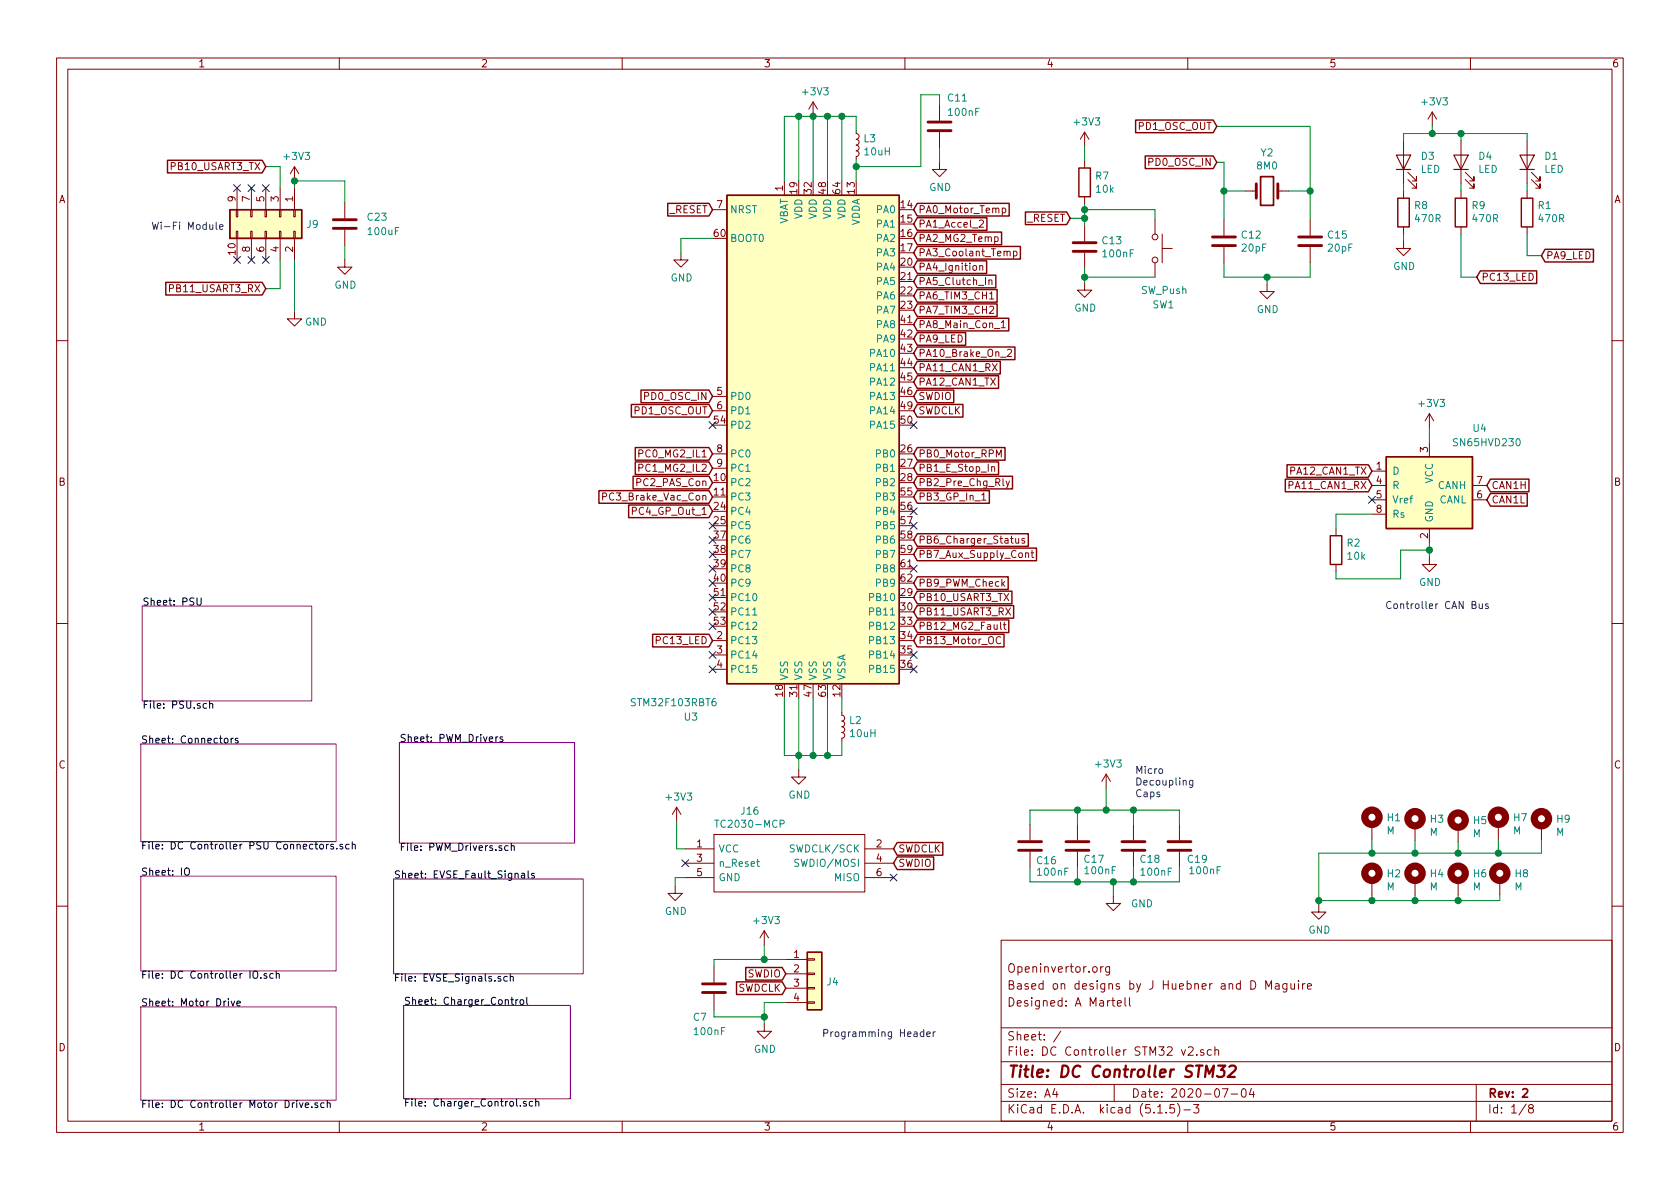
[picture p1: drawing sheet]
EESchema Schematic File Version 4
EELAYER 30 0
EELAYER END
$Descr A4 11693 8268
encoding utf-8
Sheet 1 8
Title "DC Controller STM32"
Date "2020-07-04"
Rev "2"
Comp ""
Comment1 "Designed: A Martell"
Comment2 "Based on designs by J Huebner and D Maguire"
Comment3 "Openinvertor.org"
Comment4 ""
$EndDescr
$Comp
L Device:C C16
U 1 1
P 7170 5880
F 0 "C16" H 7210 5780 50  0000 L CNN
F 1 "100nF" H 7210 5700 50  0000 L CNN
F 2 "Capacitor_SMD:C_0603_1608Metric" H 7208 5730 50  0001 C CNN
F 3 "~" H 7170 5880 50  0001 C CNN
F 4 "C14663" H 7170 5880 50  0001 C CNN "JLPCB Component"
	1    7170 5880
	1    0    0    -1  
$EndComp
$Comp
L Device:C C17
U 1 1
P 7500 5880
F 0 "C17" H 7540 5790 50  0000 L CNN
F 1 "100nF" H 7540 5710 50  0000 L CNN
F 2 "Capacitor_SMD:C_0603_1608Metric" H 7538 5730 50  0001 C CNN
F 3 "~" H 7500 5880 50  0001 C CNN
F 4 "C14663" H 7500 5880 50  0001 C CNN "JLPCB Component"
	1    7500 5880
	1    0    0    -1  
$EndComp
$Comp
L Device:C C18
U 1 1
P 7890 5880
F 0 "C18" H 7930 5790 50  0000 L CNN
F 1 "100nF" H 7930 5700 50  0000 L CNN
F 2 "Capacitor_SMD:C_0603_1608Metric" H 7928 5730 50  0001 C CNN
F 3 "~" H 7890 5880 50  0001 C CNN
F 4 "C14663" H 7890 5880 50  0001 C CNN "JLPCB Component"
	1    7890 5880
	1    0    0    -1  
$EndComp
$Comp
L Device:C C19
U 1 1
P 8210 5880
F 0 "C19" H 8260 5790 50  0000 L CNN
F 1 "100nF" H 8270 5710 50  0000 L CNN
F 2 "Capacitor_SMD:C_0603_1608Metric" H 8248 5730 50  0001 C CNN
F 3 "~" H 8210 5880 50  0001 C CNN
F 4 "C14663" H 8210 5880 50  0001 C CNN "JLPCB Component"
	1    8210 5880
	1    0    0    -1  
$EndComp
$Comp
L Device:C C12
U 1 1
P 8520 1670
F 0 "C12" H 8635 1716 50  0000 L CNN
F 1 "20pF" H 8635 1625 50  0000 L CNN
F 2 "Capacitor_SMD:C_0603_1608Metric" H 8558 1520 50  0001 C CNN
F 3 "~" H 8520 1670 50  0001 C CNN
F 4 "C1648" H 8520 1670 50  0001 C CNN "JLPCB Component"
	1    8520 1670
	1    0    0    -1  
$EndComp
$Comp
L Device:C C15
U 1 1
P 9120 1670
F 0 "C15" H 9235 1716 50  0000 L CNN
F 1 "20pF" H 9235 1625 50  0000 L CNN
F 2 "Capacitor_SMD:C_0603_1608Metric" H 9158 1520 50  0001 C CNN
F 3 "~" H 9120 1670 50  0001 C CNN
F 4 "C1648" H 9120 1670 50  0001 C CNN "JLPCB Component"
	1    9120 1670
	1    0    0    -1  
$EndComp
$Comp
L Device:Crystal Y2
U 1 1
P 8820 1320
F 0 "Y2" H 8820 1588 50  0000 C CNN
F 1 "8M0" H 8820 1497 50  0000 C CNN
F 2 "Crystal:Crystal_SMD_5032-2Pin_5.0x3.2mm" H 8820 1320 50  0001 C CNN
F 3 "~" H 8820 1320 50  0001 C CNN
F 4 "C115962" H 8820 1320 50  0001 C CNN "JLPCB Component"
	1    8820 1320
	1    0    0    -1  
$EndComp
$Comp
L power:+3V3 #PWR0101
U 1 1
P 5660 800
F 0 "#PWR0101" H 5660 650 50  0001 C CNN
F 1 "+3V3" H 5675 973 50  0000 C CNN
F 2 "" H 5660 800 50  0001 C CNN
F 3 "" H 5660 800 50  0001 C CNN
	1    5660 800 
	1    0    0    -1  
$EndComp
$Comp
L power:GND #PWR0102
U 1 1
P 5560 5350
F 0 "#PWR0102" H 5560 5100 50  0001 C CNN
F 1 "GND" H 5565 5177 50  0000 C CNN
F 2 "" H 5560 5350 50  0001 C CNN
F 3 "" H 5560 5350 50  0001 C CNN
	1    5560 5350
	1    0    0    -1  
$EndComp
Wire Wire Line
	5560 4850 5560 5250
Wire Wire Line
	5660 4850 5660 5250
Wire Wire Line
	5760 4850 5760 5250
Wire Wire Line
	7170 6030 7170 6130
Wire Wire Line
	7170 6130 7500 6130
Wire Wire Line
	8210 6130 8210 6030
Wire Wire Line
	7890 6030 7890 6130
Connection ~ 7890 6130
Wire Wire Line
	7890 6130 8210 6130
Wire Wire Line
	7500 6030 7500 6130
Connection ~ 7500 6130
Wire Wire Line
	7500 6130 7750 6130
$Comp
L power:GND #PWR0103
U 1 1
P 7750 6230
F 0 "#PWR0103" H 7750 5980 50  0001 C CNN
F 1 "GND" H 7950 6180 50  0000 C CNN
F 2 "" H 7750 6230 50  0001 C CNN
F 3 "" H 7750 6230 50  0001 C CNN
	1    7750 6230
	1    0    0    -1  
$EndComp
Wire Wire Line
	7750 6230 7750 6130
Connection ~ 7750 6130
Wire Wire Line
	7750 6130 7890 6130
Wire Wire Line
	5860 1250 5860 800 
Wire Wire Line
	5760 1250 5760 800 
Wire Wire Line
	5760 800  5860 800 
Wire Wire Line
	5660 1250 5660 800 
Wire Wire Line
	5660 800  5760 800 
Connection ~ 5760 800 
Text GLabel 4960 2850 0    50   Input ~ 0
PD1_OSC_OUT
Text GLabel 4960 2750 0    50   Input ~ 0
PD0_OSC_IN
$Comp
L power:GND #PWR0106
U 1 1
P 8820 1970
F 0 "#PWR0106" H 8820 1720 50  0001 C CNN
F 1 "GND" H 8825 1797 50  0000 C CNN
F 2 "" H 8820 1970 50  0001 C CNN
F 3 "" H 8820 1970 50  0001 C CNN
	1    8820 1970
	1    0    0    -1  
$EndComp
Text GLabel 8470 1120 0    50   Input ~ 0
PD0_OSC_IN
Text GLabel 8470 870  0    50   Input ~ 0
PD1_OSC_OUT
Wire Wire Line
	8520 1520 8520 1320
Wire Wire Line
	8520 1120 8470 1120
Wire Wire Line
	8670 1320 8520 1320
Connection ~ 8520 1320
Wire Wire Line
	8520 1320 8520 1120
Wire Wire Line
	8470 870  9120 870 
Wire Wire Line
	9120 870  9120 1320
Wire Wire Line
	9120 1320 8970 1320
Connection ~ 9120 1320
Wire Wire Line
	9120 1320 9120 1520
Wire Wire Line
	8520 1820 8520 1920
Wire Wire Line
	8520 1920 8820 1920
Wire Wire Line
	9120 1920 9120 1820
Wire Wire Line
	8820 1970 8820 1920
Connection ~ 8820 1920
Wire Wire Line
	8820 1920 9120 1920
$Comp
L Device:C C13
U 1 1
P 7550 1710
F 0 "C13" H 7665 1756 50  0000 L CNN
F 1 "100nF" H 7665 1665 50  0000 L CNN
F 2 "Capacitor_SMD:C_0603_1608Metric" H 7588 1560 50  0001 C CNN
F 3 "~" H 7550 1710 50  0001 C CNN
F 4 "C14663" H 7550 1710 50  0001 C CNN "JLPCB Component"
	1    7550 1710
	1    0    0    -1  
$EndComp
Text GLabel 4960 1450 0    50   Input ~ 0
_RESET
$Comp
L Device:R R7
U 1 1
P 7550 1260
F 0 "R7" H 7620 1306 50  0000 L CNN
F 1 "10k" H 7620 1215 50  0000 L CNN
F 2 "Resistor_SMD:R_0603_1608Metric" V 7480 1260 50  0001 C CNN
F 3 "~" H 7550 1260 50  0001 C CNN
F 4 "C25804" H 7550 1260 50  0001 C CNN "JLPCB Component"
	1    7550 1260
	1    0    0    -1  
$EndComp
$Comp
L power:+3V3 #PWR0107
U 1 1
P 7550 1010
F 0 "#PWR0107" H 7550 860 50  0001 C CNN
F 1 "+3V3" H 7565 1183 50  0000 C CNN
F 2 "" H 7550 1010 50  0001 C CNN
F 3 "" H 7550 1010 50  0001 C CNN
	1    7550 1010
	1    0    0    -1  
$EndComp
$Comp
L power:GND #PWR0108
U 1 1
P 7550 1960
F 0 "#PWR0108" H 7550 1710 50  0001 C CNN
F 1 "GND" H 7555 1787 50  0000 C CNN
F 2 "" H 7550 1960 50  0001 C CNN
F 3 "" H 7550 1960 50  0001 C CNN
	1    7550 1960
	1    0    0    -1  
$EndComp
Wire Wire Line
	7550 1010 7550 1110
Wire Wire Line
	7550 1410 7550 1450
Wire Wire Line
	7550 1860 7550 1920
Text GLabel 7450 1510 0    50   Input ~ 0
_RESET
Wire Wire Line
	7450 1510 7550 1510
Connection ~ 7550 1510
Wire Wire Line
	7550 1510 7550 1560
$Comp
L Connector_Generic:Conn_01x04 J4
U 1 1
P 5670 6770
F 0 "J4" H 5750 6716 50  0000 L CNN
F 1 "Conn_01x04" H 5750 6671 50  0001 L CNN
F 2 "Connector_PinHeader_2.54mm:PinHeader_1x04_P2.54mm_Vertical" H 5670 6770 50  0001 C CNN
F 3 "~" H 5670 6770 50  0001 C CNN
	1    5670 6770
	1    0    0    -1  
$EndComp
$Comp
L power:+3V3 #PWR0111
U 1 1
P 5320 6570
F 0 "#PWR0111" H 5320 6420 50  0001 C CNN
F 1 "+3V3" H 5335 6743 50  0000 C CNN
F 2 "" H 5320 6570 50  0001 C CNN
F 3 "" H 5320 6570 50  0001 C CNN
	1    5320 6570
	1    0    0    -1  
$EndComp
$Comp
L power:GND #PWR0112
U 1 1
P 5320 7120
F 0 "#PWR0112" H 5320 6870 50  0001 C CNN
F 1 "GND" H 5325 6947 50  0000 C CNN
F 2 "" H 5320 7120 50  0001 C CNN
F 3 "" H 5320 7120 50  0001 C CNN
	1    5320 7120
	1    0    0    -1  
$EndComp
Wire Wire Line
	5470 6670 5320 6670
Wire Wire Line
	5320 6670 5320 6570
Wire Wire Line
	5470 6970 5320 6970
Wire Wire Line
	5320 6970 5320 7070
Text GLabel 5470 6770 0    50   Input ~ 0
SWDIO
Text GLabel 6360 2850 2    50   Input ~ 0
SWDCLK
Text GLabel 6360 2750 2    50   Input ~ 0
SWDIO
Text GLabel 5470 6870 0    50   Input ~ 0
SWDCLK
$Comp
L Device:LED D3
U 1 1
P 9770 1120
F 0 "D3" V 9809 1003 50  0000 R CNN
F 1 "LED" V 9718 1003 50  0000 R CNN
F 2 "LED_SMD:LED_0805_2012Metric" H 9770 1120 50  0001 C CNN
F 3 "~" H 9770 1120 50  0001 C CNN
F 4 "C84256" H 9770 1120 50  0001 C CNN "JLPCB Component"
	1    9770 1120
	0    -1   -1   0   
$EndComp
$Comp
L Device:LED D4
U 1 1
P 10170 1120
F 0 "D4" V 10209 1003 50  0000 R CNN
F 1 "LED" V 10118 1003 50  0000 R CNN
F 2 "LED_SMD:LED_0805_2012Metric" H 10170 1120 50  0001 C CNN
F 3 "~" H 10170 1120 50  0001 C CNN
F 4 "C84256" H 10170 1120 50  0001 C CNN "JLPCB Component"
	1    10170 1120
	0    -1   -1   0   
$EndComp
$Comp
L power:GND #PWR0113
U 1 1
P 9770 1670
F 0 "#PWR0113" H 9770 1420 50  0001 C CNN
F 1 "GND" H 9775 1497 50  0000 C CNN
F 2 "" H 9770 1670 50  0001 C CNN
F 3 "" H 9770 1670 50  0001 C CNN
	1    9770 1670
	1    0    0    -1  
$EndComp
$Comp
L power:+3V3 #PWR0114
U 1 1
P 9970 870
F 0 "#PWR0114" H 9970 720 50  0001 C CNN
F 1 "+3V3" H 9985 1043 50  0000 C CNN
F 2 "" H 9970 870 50  0001 C CNN
F 3 "" H 9970 870 50  0001 C CNN
	1    9970 870 
	1    0    0    -1  
$EndComp
Wire Wire Line
	9770 970  9770 920 
Wire Wire Line
	9770 920  9970 920 
Wire Wire Line
	9970 920  9970 870 
Wire Wire Line
	10170 970  10170 920 
Wire Wire Line
	10170 920  9970 920 
Connection ~ 9970 920 
Text GLabel 4960 4450 0    50   Input ~ 0
PC13_LED
Text GLabel 10280 1920 2    50   Input ~ 0
PC13_LED
$Comp
L Device:R R8
U 1 1
P 9770 1470
F 0 "R8" H 9700 1424 50  0000 R CNN
F 1 "470R" H 9700 1515 50  0000 R CNN
F 2 "Resistor_SMD:R_0603_1608Metric" V 9700 1470 50  0001 C CNN
F 3 "~" H 9770 1470 50  0001 C CNN
F 4 "C23179" H 9770 1470 50  0001 C CNN "JLPCB Component"
	1    9770 1470
	-1   0    0    1   
$EndComp
Wire Wire Line
	9770 1270 9770 1320
Wire Wire Line
	9770 1620 9770 1670
$Comp
L Device:R R9
U 1 1
P 10170 1470
F 0 "R9" H 10100 1424 50  0000 R CNN
F 1 "470R" H 10100 1515 50  0000 R CNN
F 2 "Resistor_SMD:R_0603_1608Metric" V 10100 1470 50  0001 C CNN
F 3 "~" H 10170 1470 50  0001 C CNN
F 4 "C23179" H 10170 1470 50  0001 C CNN "JLPCB Component"
	1    10170 1470
	-1   0    0    1   
$EndComp
Wire Wire Line
	10170 1620 10170 1920
Wire Wire Line
	10170 1920 10280 1920
Wire Wire Line
	10170 1320 10170 1270
Text GLabel 6360 1850 2    50   Input ~ 0
PA4_Ignition
Text GLabel 6360 1450 2    50   Input ~ 0
PA0_Motor_Temp
Text GLabel 6360 1550 2    50   Input ~ 0
PA1_Accel_2
Text GLabel 6360 3350 2    50   Input ~ 0
PB2_Pre_Chg_Rly
Text GLabel 6360 1750 2    50   Input ~ 0
PA3_Coolant_Temp
Text GLabel 6360 4150 2    50   Input ~ 0
PB10_USART3_TX
Text GLabel 6360 4250 2    50   Input ~ 0
PB11_USART3_RX
Text GLabel 6360 3850 2    50   Input ~ 0
PB7_Aux_Supply_Cont
Text GLabel 6360 2350 2    50   Input ~ 0
PA9_LED
Text GLabel 6360 3750 2    50   Input ~ 0
PB6_Charger_Status
Text GLabel 6360 2450 2    50   Input ~ 0
PA10_Brake_On_2
Text GLabel 6360 2550 2    50   Input ~ 0
PA11_CAN1_RX
Text GLabel 6360 2650 2    50   Input ~ 0
PA12_CAN1_TX
Text GLabel 6360 2250 2    50   Input ~ 0
PA8_Main_Con_1
Wire Wire Line
	5560 5250 5660 5250
Connection ~ 5660 5250
Wire Wire Line
	5660 5250 5760 5250
$Comp
L Device:C C7
U 1 1
P 4970 6870
F 0 "C7" H 4820 6670 50  0000 L CNN
F 1 "100nF" H 4820 6570 50  0000 L CNN
F 2 "Capacitor_SMD:C_0603_1608Metric" H 5008 6720 50  0001 C CNN
F 3 "~" H 4970 6870 50  0001 C CNN
F 4 "C14663" H 4970 6870 50  0001 C CNN "JLPCB Component"
	1    4970 6870
	1    0    0    -1  
$EndComp
Wire Wire Line
	4970 6720 4970 6670
Wire Wire Line
	4970 6670 5320 6670
Connection ~ 5320 6670
Wire Wire Line
	4970 7020 4970 7070
Wire Wire Line
	4970 7070 5320 7070
Connection ~ 5320 7070
Wire Wire Line
	5320 7070 5320 7120
Text Notes 5720 7220 0    50   ~ 0
Programming Header
$Comp
L Connector_Generic:Conn_02x05_Odd_Even J9
U 1 1
P 1850 1500
F 0 "J9" V 1900 1780 50  0000 L CNN
F 1 "Conn_02x05_Odd_Even" V 1945 1780 50  0001 L CNN
F 2 "Connector_PinHeader_2.54mm:PinHeader_2x05_P2.54mm_Horizontal" H 1850 1500 50  0001 C CNN
F 3 "~" H 1850 1500 50  0001 C CNN
	1    1850 1500
	0    1    1    0   
$EndComp
$Comp
L power:+3V3 #PWR07
U 1 1
P 2050 1250
F 0 "#PWR07" H 2050 1100 50  0001 C CNN
F 1 "+3V3" H 2065 1423 50  0000 C CNN
F 2 "" H 2050 1250 50  0001 C CNN
F 3 "" H 2050 1250 50  0001 C CNN
	1    2050 1250
	1    0    0    -1  
$EndComp
$Comp
L power:GND #PWR08
U 1 1
P 2050 2160
F 0 "#PWR08" H 2050 1910 50  0001 C CNN
F 1 "GND" H 2200 2090 50  0000 C CNN
F 2 "" H 2050 2160 50  0001 C CNN
F 3 "" H 2050 2160 50  0001 C CNN
	1    2050 2160
	1    0    0    -1  
$EndComp
Wire Wire Line
	2050 1300 2050 1250
Text GLabel 1850 1150 0    50   Input ~ 0
PB10_USART3_TX
Text GLabel 1850 2000 0    50   Input ~ 0
PB11_USART3_RX
Wire Wire Line
	1850 1150 1950 1150
Wire Wire Line
	1950 1150 1950 1300
Wire Wire Line
	1950 1800 1950 2000
Wire Wire Line
	1950 2000 1850 2000
$Comp
L Device:C C23
U 1 1
P 2400 1550
F 0 "C23" H 2550 1600 50  0000 L CNN
F 1 "100uF" H 2550 1500 50  0000 L CNN
F 2 "Capacitor_Tantalum_SMD:CP_EIA-3528-21_Kemet-B" H 2438 1400 50  0001 C CNN
F 3 "~" H 2400 1550 50  0001 C CNN
F 4 "C16133" H 2400 1550 50  0001 C CNN "JLPCB Component"
F 5 "" H 2400 1550 50  0001 C CNN "JLPCB Extended"
F 6 "" H 2400 1550 50  0001 C CNN "LCSC"
	1    2400 1550
	1    0    0    -1  
$EndComp
Wire Wire Line
	2050 1250 2400 1250
Wire Wire Line
	2400 1250 2400 1400
NoConn ~ 1850 1300
NoConn ~ 1750 1300
NoConn ~ 1650 1300
NoConn ~ 1650 1800
NoConn ~ 1750 1800
NoConn ~ 1850 1800
Connection ~ 5660 800 
$Comp
L Device:L_Small L3
U 1 1
P 5960 1000
F 0 "L3" H 6008 1046 50  0000 L CNN
F 1 "10uH" H 6008 955 50  0000 L CNN
F 2 "Inductor_SMD:L_0805_2012Metric" H 5960 1000 50  0001 C CNN
F 3 "~" H 5960 1000 50  0001 C CNN
F 4 "C1046" H 5960 1000 50  0001 C CNN "JLPCB Component"
F 5 "e" H 5960 1000 50  0001 C CNN "JLPCB Extended"
	1    5960 1000
	1    0    0    -1  
$EndComp
Wire Wire Line
	5960 1100 5960 1150
Wire Wire Line
	5960 900  5960 800 
Wire Wire Line
	5960 800  5860 800 
Connection ~ 5860 800 
$Comp
L power:GND #PWR012
U 1 1
P 6540 1120
F 0 "#PWR012" H 6540 870 50  0001 C CNN
F 1 "GND" H 6545 947 50  0000 C CNN
F 2 "" H 6540 1120 50  0001 C CNN
F 3 "" H 6540 1120 50  0001 C CNN
	1    6540 1120
	1    0    0    -1  
$EndComp
Wire Wire Line
	6540 1020 6540 1120
Wire Wire Line
	6410 1150 5960 1150
Connection ~ 5960 1150
Wire Wire Line
	5960 1150 5960 1250
$Comp
L Device:L_Small L2
U 1 1
P 5860 5050
F 0 "L2" H 5908 5096 50  0000 L CNN
F 1 "10uH" H 5908 5005 50  0000 L CNN
F 2 "Inductor_SMD:L_0805_2012Metric" H 5860 5050 50  0001 C CNN
F 3 "~" H 5860 5050 50  0001 C CNN
F 4 "C1046" H 5860 5050 50  0001 C CNN "JLPCB Component"
F 5 "e" H 5860 5050 50  0001 C CNN "JLPCB Extended"
	1    5860 5050
	1    0    0    -1  
$EndComp
Wire Wire Line
	5860 5150 5860 5250
Wire Wire Line
	5860 5250 5760 5250
Connection ~ 5760 5250
Wire Wire Line
	5560 5350 5560 5250
Connection ~ 5560 5250
Text Notes 1050 1600 0    50   ~ 0
Wi-Fi Module
Text GLabel 6360 3150 2    50   Input ~ 0
PB0_Motor_RPM
Connection ~ 2050 1250
Wire Wire Line
	2400 1700 2400 1800
$Comp
L power:GND #PWR0109
U 1 1
P 2400 1800
F 0 "#PWR0109" H 2400 1550 50  0001 C CNN
F 1 "GND" H 2405 1627 50  0000 C CNN
F 2 "" H 2400 1800 50  0001 C CNN
F 3 "" H 2400 1800 50  0001 C CNN
	1    2400 1800
	1    0    0    -1  
$EndComp
$Comp
L MCU_ST_STM32F1:STM32F105RBTx U3
U 1 1
P 5660 3050
F 0 "U3" H 4810 1120 50  0000 C CNN
F 1 "STM32F103RBT6" H 4690 1220 50  0000 C CNN
F 2 "Package_QFP:LQFP-64_10x10mm_P0.5mm" H 5060 1350 50  0001 R CNN
F 3 "http://www.st.com/st-web-ui/static/active/en/resource/technical/document/datasheet/CD00220364.pdf" H 5660 3050 50  0001 C CNN
F 4 "C8735" H 5660 3050 50  0001 C CNN "JLPCB Component"
F 5 "" H 5660 3050 50  0001 C CNN "JLPCB Extended"
	1    5660 3050
	1    0    0    -1  
$EndComp
$Comp
L Device:C C11
U 1 1
P 6540 870
F 0 "C11" H 6590 1070 50  0000 L CNN
F 1 "100nF" H 6590 970 50  0000 L CNN
F 2 "Capacitor_SMD:C_0603_1608Metric" H 6578 720 50  0001 C CNN
F 3 "~" H 6540 870 50  0001 C CNN
F 4 "C14663" H 6540 870 50  0001 C CNN "JLPCB Component"
	1    6540 870 
	1    0    0    -1  
$EndComp
Wire Wire Line
	6410 1150 6410 650 
Wire Wire Line
	6410 650  6540 650 
Wire Wire Line
	6540 650  6540 720 
Wire Wire Line
	5560 1250 5560 800 
Wire Wire Line
	5560 800  5660 800 
Text GLabel 6360 4350 2    50   Input ~ 0
PB12_MG2_Fault
Text GLabel 6360 4450 2    50   Input ~ 0
PB13_Motor_OC
Text Notes 7900 5550 0    50   ~ 0
Micro\nDecoupling\nCaps
Connection ~ 7700 5630
Wire Wire Line
	7700 5480 7700 5630
$Comp
L power:+3V3 #PWR0104
U 1 1
P 7700 5480
F 0 "#PWR0104" H 7700 5330 50  0001 C CNN
F 1 "+3V3" H 7715 5653 50  0000 C CNN
F 2 "" H 7700 5480 50  0001 C CNN
F 3 "" H 7700 5480 50  0001 C CNN
	1    7700 5480
	1    0    0    -1  
$EndComp
Wire Wire Line
	7700 5630 7890 5630
Wire Wire Line
	7170 5630 7500 5630
Wire Wire Line
	7170 5630 7170 5730
Wire Wire Line
	7500 5730 7500 5630
Connection ~ 7500 5630
Wire Wire Line
	7500 5630 7700 5630
Wire Wire Line
	7890 5730 7890 5630
Connection ~ 7890 5630
Wire Wire Line
	7890 5630 8210 5630
Wire Wire Line
	8210 5730 8210 5630
NoConn ~ 4960 2950
NoConn ~ 4960 3650
NoConn ~ 4960 3750
NoConn ~ 4960 3850
NoConn ~ 4960 3950
NoConn ~ 4960 4050
NoConn ~ 4960 4150
NoConn ~ 4960 4250
NoConn ~ 4960 4350
NoConn ~ 4960 4550
NoConn ~ 4960 4650
NoConn ~ 6360 4650
NoConn ~ 6360 4550
NoConn ~ 6360 3650
NoConn ~ 6360 2950
Wire Wire Line
	5460 4850 5460 5250
Wire Wire Line
	5460 5250 5560 5250
$Comp
L power:GND #PWR0110
U 1 1
P 4740 1750
F 0 "#PWR0110" H 4740 1500 50  0001 C CNN
F 1 "GND" H 4745 1577 50  0000 C CNN
F 2 "" H 4740 1750 50  0001 C CNN
F 3 "" H 4740 1750 50  0001 C CNN
	1    4740 1750
	1    0    0    -1  
$EndComp
Wire Wire Line
	4960 1650 4740 1650
Wire Wire Line
	4740 1650 4740 1750
Wire Wire Line
	5460 1250 5460 800 
Wire Wire Line
	5460 800  5560 800 
Connection ~ 5560 800 
$Sheet
S 980  5170 1360 680 
U 5EDFAF50
F0 "Connectors" 50
F1 "DC Controller PSU Connectors.sch" 50
$EndSheet
$Sheet
S 980  6090 1360 660 
U 5EFC5179
F0 "IO" 50
F1 "DC Controller IO.sch" 50
$EndSheet
$Sheet
S 980  7000 1360 650 
U 5EFC5780
F0 "Motor Drive" 50
F1 "DC Controller Motor Drive.sch" 50
$EndSheet
Text GLabel 10350 3370 2    50   Input ~ 0
CAN1H
Text GLabel 10350 3470 2    50   Input ~ 0
CAN1L
$Comp
L power:+3V3 #PWR0105
U 1 1
P 9950 2970
AR Path="/5EFF1A3A" Ref="#PWR0105"  Part="1" 
AR Path="/5EDFAF50/5EFF1A3A" Ref="#PWR?"  Part="1" 
F 0 "#PWR0105" H 9950 2820 50  0001 C CNN
F 1 "+3V3" H 9965 3143 50  0000 C CNN
F 2 "" H 9950 2970 50  0001 C CNN
F 3 "" H 9950 2970 50  0001 C CNN
	1    9950 2970
	1    0    0    -1  
$EndComp
$Comp
L power:GND #PWR0115
U 1 1
P 9950 3870
AR Path="/5EFF1A40" Ref="#PWR0115"  Part="1" 
AR Path="/5EDFAF50/5EFF1A40" Ref="#PWR?"  Part="1" 
F 0 "#PWR0115" H 9950 3620 50  0001 C CNN
F 1 "GND" H 9955 3697 50  0000 C CNN
F 2 "" H 9950 3870 50  0001 C CNN
F 3 "" H 9950 3870 50  0001 C CNN
	1    9950 3870
	1    0    0    -1  
$EndComp
Text GLabel 9550 3270 0    50   Input ~ 0
PA12_CAN1_TX
Text GLabel 9550 3370 0    50   Input ~ 0
PA11_CAN1_RX
$Comp
L Interface_CAN_LIN:SN65HVD230 U4
U 1 1
P 9950 3370
AR Path="/5EFF1A49" Ref="U4"  Part="1" 
AR Path="/5EDFAF50/5EFF1A49" Ref="U?"  Part="1" 
F 0 "U4" H 10300 3770 50  0000 C CNN
F 1 "SN65HVD230" H 10350 3670 50  0000 C CNN
F 2 "Package_SO:SOIC-8_3.9x4.9mm_P1.27mm" H 9950 2870 50  0001 C CNN
F 3 "http://www.ti.com/lit/ds/symlink/sn65hvd230.pdf" H 9850 3770 50  0001 C CNN
F 4 "C12084" H 9950 3370 50  0001 C CNN "JLPCB Component"
	1    9950 3370
	1    0    0    -1  
$EndComp
Wire Wire Line
	9950 2970 9950 3070
NoConn ~ 9550 3470
Wire Wire Line
	9950 3770 9950 3820
$Comp
L Device:R R2
U 1 1
P 9300 3820
AR Path="/5EFF1A53" Ref="R2"  Part="1" 
AR Path="/5EDFAF50/5EFF1A53" Ref="R?"  Part="1" 
F 0 "R2" H 9230 3774 50  0000 R CNN
F 1 "10k" H 9230 3865 50  0000 R CNN
F 2 "Resistor_SMD:R_0603_1608Metric" V 9230 3820 50  0001 C CNN
F 3 "~" H 9300 3820 50  0001 C CNN
F 4 "C25804" H 9300 3820 50  0001 C CNN "JLPCB Component"
	1    9300 3820
	-1   0    0    1   
$EndComp
Wire Wire Line
	9300 3670 9300 3570
Wire Wire Line
	9300 3570 9550 3570
Wire Wire Line
	9300 3970 9300 4020
Wire Wire Line
	9300 4020 9750 4020
Wire Wire Line
	9750 4020 9750 3820
Wire Wire Line
	9750 3820 9950 3820
Connection ~ 9950 3820
Wire Wire Line
	9950 3820 9950 3870
Text Notes 9640 4240 0    50   ~ 0
Controller CAN Bus
$Comp
L Mechanical:MountingHole_Pad H1
U 1 1
P 9550 5730
F 0 "H1" H 9650 5779 50  0000 L CNN
F 1 "M" H 9650 5688 50  0000 L CNN
F 2 "MountingHole:MountingHole_3.2mm_M3_Pad" H 9550 5730 50  0001 C CNN
F 3 "~" H 9550 5730 50  0001 C CNN
	1    9550 5730
	1    0    0    -1  
$EndComp
$Comp
L Mechanical:MountingHole_Pad H3
U 1 1
P 9850 5740
F 0 "H3" H 9950 5789 50  0000 L CNN
F 1 "M" H 9950 5698 50  0000 L CNN
F 2 "MountingHole:MountingHole_3.2mm_M3_Pad" H 9850 5740 50  0001 C CNN
F 3 "~" H 9850 5740 50  0001 C CNN
	1    9850 5740
	1    0    0    -1  
$EndComp
$Comp
L Mechanical:MountingHole_Pad H5
U 1 1
P 10150 5750
F 0 "H5" H 10250 5799 50  0000 L CNN
F 1 "M" H 10250 5708 50  0000 L CNN
F 2 "MountingHole:MountingHole_3.2mm_M3_Pad" H 10150 5750 50  0001 C CNN
F 3 "~" H 10150 5750 50  0001 C CNN
	1    10150 5750
	1    0    0    -1  
$EndComp
$Comp
L Mechanical:MountingHole_Pad H7
U 1 1
P 10430 5730
F 0 "H7" H 10530 5779 50  0000 L CNN
F 1 "M" H 10530 5688 50  0000 L CNN
F 2 "MountingHole:MountingHole_3.2mm_M3_Pad" H 10430 5730 50  0001 C CNN
F 3 "~" H 10430 5730 50  0001 C CNN
	1    10430 5730
	1    0    0    -1  
$EndComp
$Comp
L Mechanical:MountingHole_Pad H9
U 1 1
P 10730 5740
F 0 "H9" H 10830 5789 50  0000 L CNN
F 1 "M" H 10830 5698 50  0000 L CNN
F 2 "MountingHole:MountingHole_3.2mm_M3_Pad" H 10730 5740 50  0001 C CNN
F 3 "~" H 10730 5740 50  0001 C CNN
	1    10730 5740
	1    0    0    -1  
$EndComp
$Comp
L Mechanical:MountingHole_Pad H2
U 1 1
P 9550 6120
F 0 "H2" H 9650 6169 50  0000 L CNN
F 1 "M" H 9650 6078 50  0000 L CNN
F 2 "MountingHole:MountingHole_3.2mm_M3_Pad" H 9550 6120 50  0001 C CNN
F 3 "~" H 9550 6120 50  0001 C CNN
	1    9550 6120
	1    0    0    -1  
$EndComp
$Comp
L Mechanical:MountingHole_Pad H4
U 1 1
P 9850 6120
F 0 "H4" H 9950 6169 50  0000 L CNN
F 1 "M" H 9950 6078 50  0000 L CNN
F 2 "MountingHole:MountingHole_3.2mm_M3_Pad" H 9850 6120 50  0001 C CNN
F 3 "~" H 9850 6120 50  0001 C CNN
	1    9850 6120
	1    0    0    -1  
$EndComp
$Comp
L Mechanical:MountingHole_Pad H6
U 1 1
P 10150 6120
F 0 "H6" H 10250 6169 50  0000 L CNN
F 1 "M" H 10250 6078 50  0000 L CNN
F 2 "MountingHole:MountingHole_3.2mm_M3_Pad" H 10150 6120 50  0001 C CNN
F 3 "~" H 10150 6120 50  0001 C CNN
	1    10150 6120
	1    0    0    -1  
$EndComp
$Comp
L Mechanical:MountingHole_Pad H8
U 1 1
P 10440 6120
F 0 "H8" H 10540 6169 50  0000 L CNN
F 1 "M" H 10540 6078 50  0000 L CNN
F 2 "MountingHole:MountingHole_3.2mm_M3_Pad" H 10440 6120 50  0001 C CNN
F 3 "~" H 10440 6120 50  0001 C CNN
	1    10440 6120
	1    0    0    -1  
$EndComp
Wire Wire Line
	10730 5840 10730 5930
$Comp
L power:GND #PWR01
U 1 1
P 9180 6290
AR Path="/5F557D4A" Ref="#PWR01"  Part="1" 
AR Path="/5EDFAF50/5F557D4A" Ref="#PWR?"  Part="1" 
F 0 "#PWR01" H 9180 6040 50  0001 C CNN
F 1 "GND" H 9185 6117 50  0000 C CNN
F 2 "" H 9180 6290 50  0001 C CNN
F 3 "" H 9180 6290 50  0001 C CNN
	1    9180 6290
	1    0    0    -1  
$EndComp
Wire Wire Line
	9180 5930 9180 6260
Wire Wire Line
	9550 5830 9550 5930
Wire Wire Line
	9180 5930 9550 5930
Connection ~ 9550 5930
Wire Wire Line
	9550 5930 9850 5930
Wire Wire Line
	9850 5840 9850 5930
Connection ~ 9850 5930
Wire Wire Line
	10150 5850 10150 5930
Wire Wire Line
	9850 5930 10150 5930
Connection ~ 10150 5930
Wire Wire Line
	10150 5930 10430 5930
Wire Wire Line
	10430 5830 10430 5930
Connection ~ 10430 5930
Wire Wire Line
	10430 5930 10730 5930
Wire Wire Line
	9180 6260 9550 6260
Wire Wire Line
	10440 6260 10440 6220
Connection ~ 9180 6260
Wire Wire Line
	9180 6260 9180 6290
Wire Wire Line
	10150 6220 10150 6260
Connection ~ 10150 6260
Wire Wire Line
	10150 6260 10440 6260
Wire Wire Line
	9850 6220 9850 6260
Connection ~ 9850 6260
Wire Wire Line
	9850 6260 10150 6260
Wire Wire Line
	9550 6220 9550 6260
Connection ~ 9550 6260
Wire Wire Line
	9550 6260 9850 6260
$Sheet
S 2780 5160 1220 700 
U 5F6A0BB8
F0 "PWM_Drivers" 50
F1 "PWM_Drivers.sch" 50
$EndSheet
$Comp
L Device:LED D1
U 1 1
P 10630 1120
F 0 "D1" V 10669 1003 50  0000 R CNN
F 1 "LED" V 10578 1003 50  0000 R CNN
F 2 "LED_SMD:LED_0805_2012Metric" H 10630 1120 50  0001 C CNN
F 3 "~" H 10630 1120 50  0001 C CNN
F 4 "C84256" H 10630 1120 50  0001 C CNN "JLPCB Component"
	1    10630 1120
	0    -1   -1   0   
$EndComp
$Comp
L Device:R R1
U 1 1
P 10630 1470
F 0 "R1" H 10560 1424 50  0000 R CNN
F 1 "470R" H 10560 1515 50  0000 R CNN
F 2 "Resistor_SMD:R_0603_1608Metric" V 10560 1470 50  0001 C CNN
F 3 "~" H 10630 1470 50  0001 C CNN
F 4 "C23179" H 10630 1470 50  0001 C CNN "JLPCB Component"
	1    10630 1470
	-1   0    0    1   
$EndComp
Wire Wire Line
	10630 1620 10630 1770
Wire Wire Line
	10630 1770 10730 1770
Wire Wire Line
	10630 1320 10630 1270
Wire Wire Line
	10170 920  10630 920 
Wire Wire Line
	10630 920  10630 970 
Connection ~ 10170 920 
$Sheet
S 2810 6990 1160 650 
U 5F874EC9
F0 "Charger_Control" 50
F1 "Charger_Control.sch" 50
$EndSheet
Wire Wire Line
	2050 1800 2050 2160
Text GLabel 6360 3250 2    50   Input ~ 0
PB1_E_Stop_In
Text GLabel 10730 1770 2    50   Input ~ 0
PA9_LED
Text GLabel 6360 1650 2    50   Input ~ 0
PA2_MG2_Temp
Text GLabel 6360 1950 2    50   Input ~ 0
PA5_Clutch_In
$Sheet
S 990  4210 1180 660 
U 5F8738CC
F0 "PSU" 50
F1 "PSU.sch" 50
$EndSheet
$Sheet
S 2740 6110 1320 660 
U 5FA6B113
F0 "EVSE_Fault_Signals" 50
F1 "EVSE_Signals.sch" 50
$EndSheet
Text GLabel 6360 2050 2    50   Input ~ 0
PA6_TIM3_CH1
Text GLabel 6360 2150 2    50   Input ~ 0
PA7_TIM3_CH2
Text GLabel 6360 3450 2    50   Input ~ 0
PB3_GP_In_1
Wire Wire Line
	5860 4850 5860 4950
Text GLabel 4960 3150 0    50   Input ~ 0
PC0_MG2_IL1
Text GLabel 4960 3250 0    50   Input ~ 0
PC1_MG2_IL2
NoConn ~ 6360 3950
Text GLabel 6360 4050 2    50   Input ~ 0
PB9_PWM_Check
Text GLabel 4960 3350 0    50   Input ~ 0
PC2_PAS_Con
Text GLabel 4960 3450 0    50   Input ~ 0
PC3_Brake_Vac_Con
Text GLabel 4960 3550 0    50   Input ~ 0
PC4_GP_Out_1
NoConn ~ 6360 3550
$Comp
L Connectors_Custom:TC2030-MCP J16
U 1 1
P 4220 5900
F 0 "J16" H 5220 6165 50  0000 C CNN
F 1 "TC2030-MCP" H 5220 6074 50  0000 C CNN
F 2 "Connector_Custom:TC2030MCP" H 6070 6000 50  0001 L CNN
F 3 "http://www.tag-connect.com/Materials/TC2030-MCP%20Datasheet.pdf" H 6070 5900 50  0001 L CNN
F 4 "CABLE TAG-CONNECT IN-CIRCUIT LEG" H 6070 5800 50  0001 L CNN "Description"
F 5 "18.669" H 6070 5700 50  0001 L CNN "Height"
F 6 "Tag Connect" H 6070 5600 50  0001 L CNN "Manufacturer_Name"
F 7 "TC2030-MCP" H 6070 5500 50  0001 L CNN "Manufacturer_Part_Number"
F 8 "TC2030-MCP" H 6070 5400 50  0001 L CNN "Arrow Part Number"
	1    4220 5900
	1    0    0    -1  
$EndComp
$Comp
L power:GND #PWR098
U 1 1
P 4700 6160
F 0 "#PWR098" H 4700 5910 50  0001 C CNN
F 1 "GND" H 4705 5987 50  0000 C CNN
F 2 "" H 4700 6160 50  0001 C CNN
F 3 "" H 4700 6160 50  0001 C CNN
	1    4700 6160
	1    0    0    -1  
$EndComp
$Comp
L power:+3V3 #PWR099
U 1 1
P 4710 5710
F 0 "#PWR099" H 4710 5560 50  0001 C CNN
F 1 "+3V3" H 4725 5883 50  0000 C CNN
F 2 "" H 4710 5710 50  0001 C CNN
F 3 "" H 4710 5710 50  0001 C CNN
	1    4710 5710
	1    0    0    -1  
$EndComp
NoConn ~ 4770 6000
NoConn ~ 6220 6100
Wire Wire Line
	4710 5710 4710 5900
Wire Wire Line
	4710 5900 4770 5900
Wire Wire Line
	4770 6100 4700 6100
Wire Wire Line
	4700 6100 4700 6160
Text GLabel 6220 6000 2    50   Input ~ 0
SWDIO
Text GLabel 6220 5900 2    50   Input ~ 0
SWDCLK
$Comp
L Switch:SW_Push SW1
U 1 1
P 8040 1720
F 0 "SW1" V 8430 1700 50  0000 L CNN
F 1 "SW_Push" V 8330 1620 50  0000 L CNN
F 2 "Button_Switch_SMD:Panasonic_EVQPUK_EVQPUB" H 8040 1920 50  0001 C CNN
F 3 "~" H 8040 1920 50  0001 C CNN
	1    8040 1720
	0    1    1    0   
$EndComp
Wire Wire Line
	8040 1920 7550 1920
Connection ~ 7550 1920
Wire Wire Line
	7550 1920 7550 1960
Wire Wire Line
	8040 1520 8040 1450
Wire Wire Line
	8040 1450 7550 1450
Connection ~ 7550 1450
Wire Wire Line
	7550 1450 7550 1510
$EndSCHEMATC
